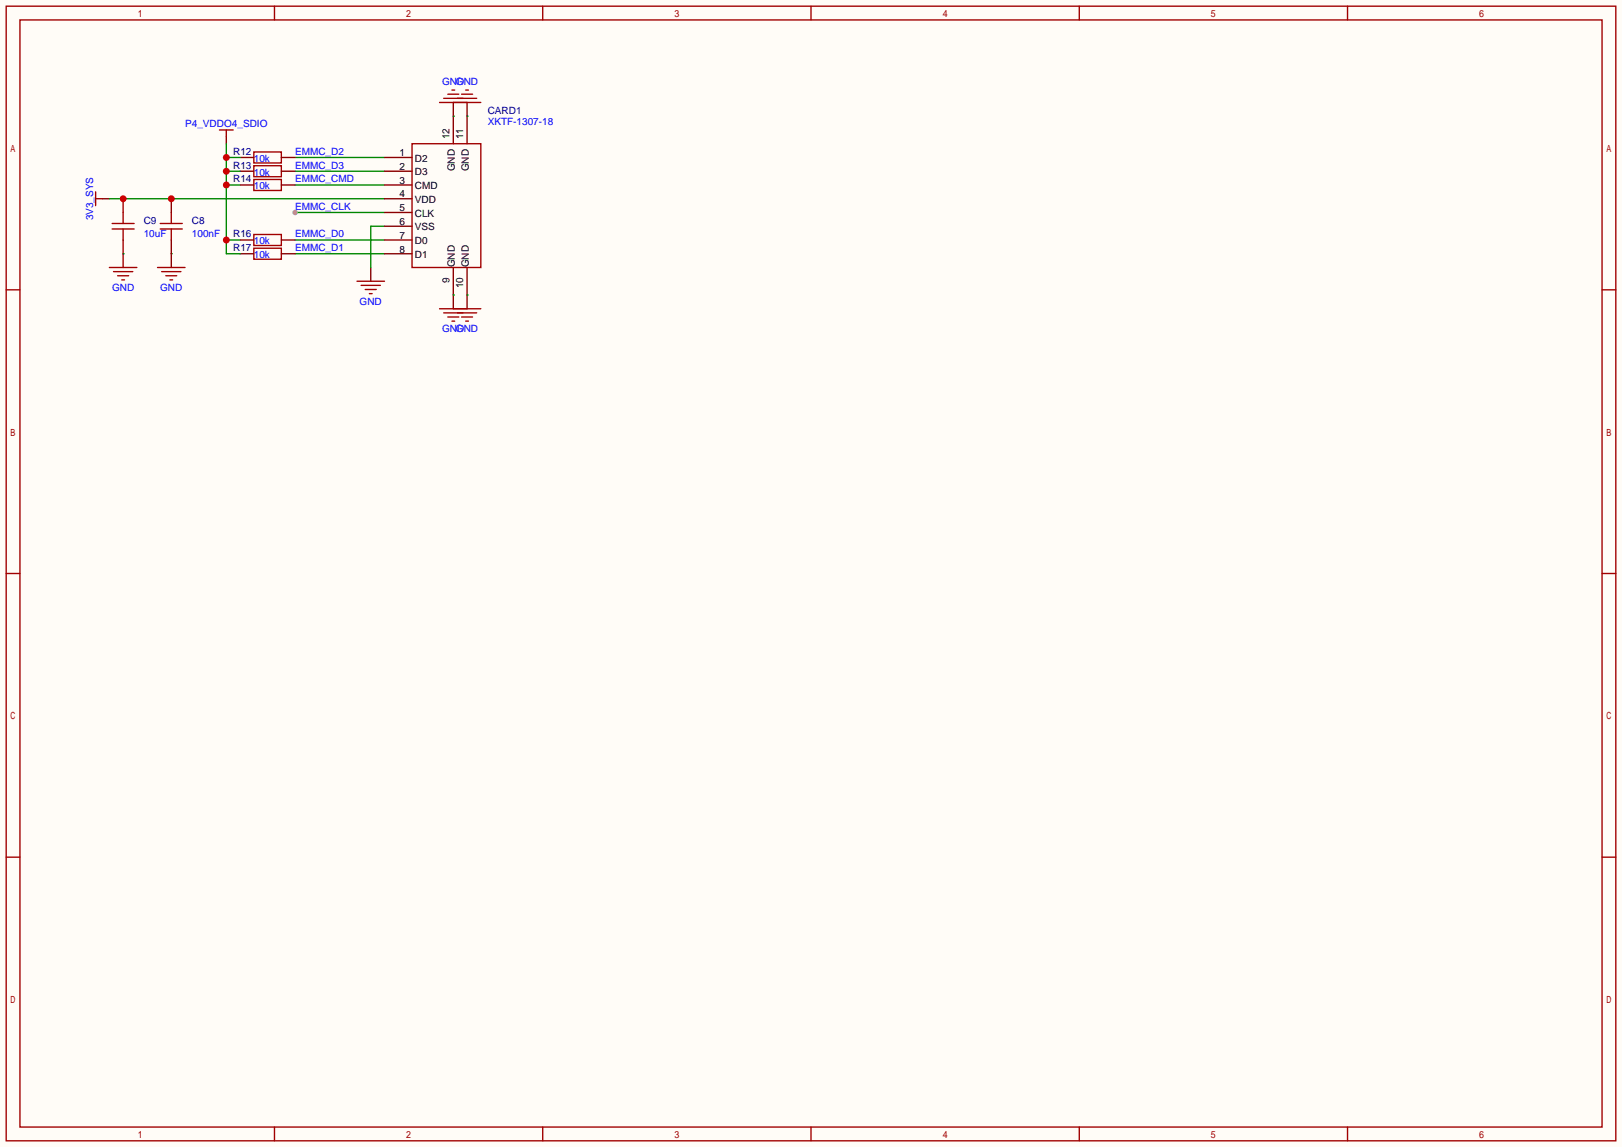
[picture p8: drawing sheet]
<svg xmlns="http://www.w3.org/2000/svg" width="299mm" height="212mm" viewBox="0 0 299 212" stroke-linecap="round" stroke-linejoin="round" font-family="sans-serif">
<path d="M0 0h299.5v211.8h-299.5z" fill="#fffcf7"/>
<g fill="none" stroke="#a10000" stroke-width=".25">
<path d="M1.1 1.1h297.2v209.6h-297.2zM3.7 3.7h292.1v204.5h-292.1zM50.7 1.1v2.6M100.2 1.1v2.6M149.7 1.1v2.6M199.3 1.1v2.6M248.8 1.1v2.6M17.7 35.4v2.6M17.7 36.7h1.2M40.5 24h2.6M41.8 24v1.3M1.1 53.5h2.6"/>
<path d="M22.7 42.3v2M295.8 53.5h2.5M1.1 105.9h2.6M295.8 105.9h2.5M1.1 158.3h2.6M295.8 158.3h2.5M50.7 208.2v2.5M100.2 208.2v2.5M149.7 208.2v2.5M199.3 208.2v2.5M248.8 208.2v2.5"/>
</g>
<path d="M18.9 36.7h1.3M22.7 36.7v2.5M41.8 25.3v1.2" fill="none" stroke="#870000" stroke-width=".25"/>
<path d="M20.2 36.7h50.8" fill="none" stroke="#008700" stroke-width=".25"/>
<circle cx="22.7" cy="36.7" r=".63" fill="#c00"/>
<g fill="none" stroke="#a10000" stroke-width=".25">
<path d="M81.2 18.9h7.6M81.9 18.2h6.1M82.7 17.4h2M83.4 16.6h.5M85.2 17.4h2M86 16.6h.5M22.7 39.2v2.1M20.2 49.4h5.1M20.7 41.3h4.1M20.7 42.3h4.1M21 50.2h3.5M21.7 50.9h2"/>
<path d="M22.5 51.7h.5M29.1 49.4h5.1M29.8 50.2h3.6M30.6 50.9h2M31.4 51.7h.5M65.9 51.9h5.1M66.7 52.7h3.5M67.4 53.5h2.1M68.2 54.2h.5M81.2 57h7.6M81.9 57.8h6.1M82.7 58.5h2"/>
<path d="M83.4 59.3h.5M85.2 58.5h2M86 59.3h.5"/>
</g>
<path d="M83.7 18.9v2.6M86.2 18.9v2.6M22.7 44.3v5.1M31.6 46.9v2.5M68.5 49.4v2.5M83.7 54.5v2.5M86.2 54.5v2.5" fill="none" stroke="#870000" stroke-width=".25"/>
<path d="M54.5 34.2h16.5M54.5 31.6h16.5M54.5 29.1h16.5M54.5 39.2h16.5M54.5 46.9h16.5M54.5 44.3h16.5M71 41.8h-2.5v7.6" fill="none" stroke="#008700" stroke-width=".25"/>
<circle cx="54.5" cy="39.2" r=".51" fill="#999"/>
<path d="M46.9 33.1h5v2.1h-5zM46.9 30.6h5v2h-5zM46.9 28.1h5v2h-5zM46.9 45.8h5v2.1h-5zM46.9 43.3h5v2h-5z" fill="none" stroke="#a10000" stroke-width=".25"/>
<path d="M44.3 34.2h2.6M44.3 31.6h2.6M44.3 29.1h2.6M51.9 34.2h2.6M51.9 31.6h2.6M51.9 29.1h2.6M44.3 46.9h2.6M44.3 44.3h2.6M51.9 46.9h2.6M51.9 44.3h2.6" fill="none" stroke="#870000" stroke-width=".25"/>
<path d="M41.8 34.2h2.5M41.8 26.5v20.4h2.5M41.8 31.6h2.5M41.8 29.1h2.5M41.8 44.3h2.5" fill="none" stroke="#008700" stroke-width=".25"/>
<g fill="#c00">
<circle cx="41.8" cy="34.2" r=".63"/>
<circle cx="41.8" cy="31.6" r=".63"/>
<circle cx="41.8" cy="29.1" r=".63"/>
<circle cx="41.8" cy="44.3" r=".63"/>
</g>
<path d="M83.7 21.5h.1M86.2 21.5h.1M31.6 46.9h.1M83.7 54.5h.1M86.2 54.5h.1" fill="none" stroke="#008700" stroke-width=".25"/>
<g fill="none" stroke="#870000" stroke-width=".25">
<path d="M31.6 36.7v2.5M71 39.2h5.1M71 36.7h5.1M71 34.2h5.1M71 31.6h5.1M71 29.1h5.1M83.7 21.5v5M86.2 21.5v5M31.6 44.3v2.6M71 46.9h5.1M71 44.3h5.1M71 41.8h5.1"/>
<path d="M83.7 49.4v5.1M86.2 49.4v5.1"/>
</g>
<path d="M31.6 39.2v2.1M76.1 26.5h12.7v22.9h-12.7zM29.6 42.3h4.1M29.6 41.3h4.1" fill="none" stroke="#a10000" stroke-width=".25"/>
<circle cx="31.6" cy="36.7" r=".63" fill="#c00"/>
<path d="M31.6 42.3v2" fill="none" stroke="#a10000" stroke-width=".25"/>
<path d="M22.7 46.9h.1" fill="none" stroke="#008700" stroke-width=".25"/>
<g font-size="1.8" fill="#00f">
<text x="81.6" y="15.7">GND</text>
<text x="84.2" y="15.7">GND</text>
<text x="34.2" y="23.5">P4_VDDO4_SDIO</text>
<text x="90" y="23">XKTF-1307-18</text>
<text x="46.9" y="29.9">10k</text>
<text x="54.5" y="28.6">EMMC_D2</text>
<text x="46.9" y="35">10k</text>
<text x="46.9" y="32.4">10k</text>
<text x="54.5" y="33.7">EMMC_CMD</text>
<text x="54.5" y="31.2">EMMC_D3</text>
<text x="17.2" y="40.7" transform="rotate(-90 17.2 40.7)">3V3_SYS</text>
<text x="54.5" y="38.8">EMMC_CLK</text>
<text x="26.5" y="43.9">10uF</text>
<text x="35.4" y="43.9">100nF</text>
<text x="46.9" y="47.7">10k</text>
<text x="46.9" y="45.1">10k</text>
<text x="54.5" y="46.4">EMMC_D1</text>
<text x="54.5" y="43.9">EMMC_D0</text>
<text x="20.7" y="53.8">GND</text>
<text x="29.6" y="53.8">GND</text>
<text x="66.4" y="56.3">GND</text>
<text x="81.6" y="61.4">GND</text>
<text x="84.2" y="61.4">GND</text>
</g>
<g font-size="1.8" fill="#000080">
<text x="90" y="21">CARD1</text>
<text x="43.1" y="28.6">R12</text>
<text x="43.1" y="33.7">R14</text>
<text x="43.1" y="31.2">R13</text>
<text x="26.5" y="41.3">C9</text>
<text x="35.4" y="41.3">C8</text>
<text x="43.1" y="46.4">R17</text>
<text x="43.1" y="43.9">R16</text>
</g>
<g font-size="1.8">
<text x="73.8" y="28.9">1</text>
<text x="76.6" y="29.9">D2</text>
<text x="83" y="25.8" transform="rotate(-90 83 25.8)">12</text>
<text x="85.5" y="25.8" transform="rotate(-90 85.5 25.8)">11</text>
<text x="73.8" y="33.9">3</text>
<text x="73.8" y="31.4">2</text>
<text x="76.6" y="34.9">CMD</text>
<text x="76.6" y="32.4">D3</text>
<text x="84" y="31.6" transform="rotate(-90 84 31.6)">GND</text>
<text x="86.5" y="31.6" transform="rotate(-90 86.5 31.6)">GND</text>
<text x="73.8" y="41.6">6</text>
<text x="73.8" y="39">5</text>
<text x="73.8" y="36.5">4</text>
<text x="76.6" y="40">CLK</text>
<text x="76.6" y="37.5">VDD</text>
<text x="73.8" y="46.6">8</text>
<text x="73.8" y="44.1">7</text>
<text x="76.6" y="47.6">D1</text>
<text x="76.6" y="45.1">D0</text>
<text x="76.6" y="42.6">VSS</text>
<text x="83" y="52.2" transform="rotate(-90 83 52.2)">9</text>
<text x="84" y="49.4" transform="rotate(-90 84 49.4)">GND</text>
<text x="85.5" y="53.2" transform="rotate(-90 85.5 53.2)">10</text>
<text x="86.5" y="49.4" transform="rotate(-90 86.5 49.4)">GND</text>
</g>
</svg>
